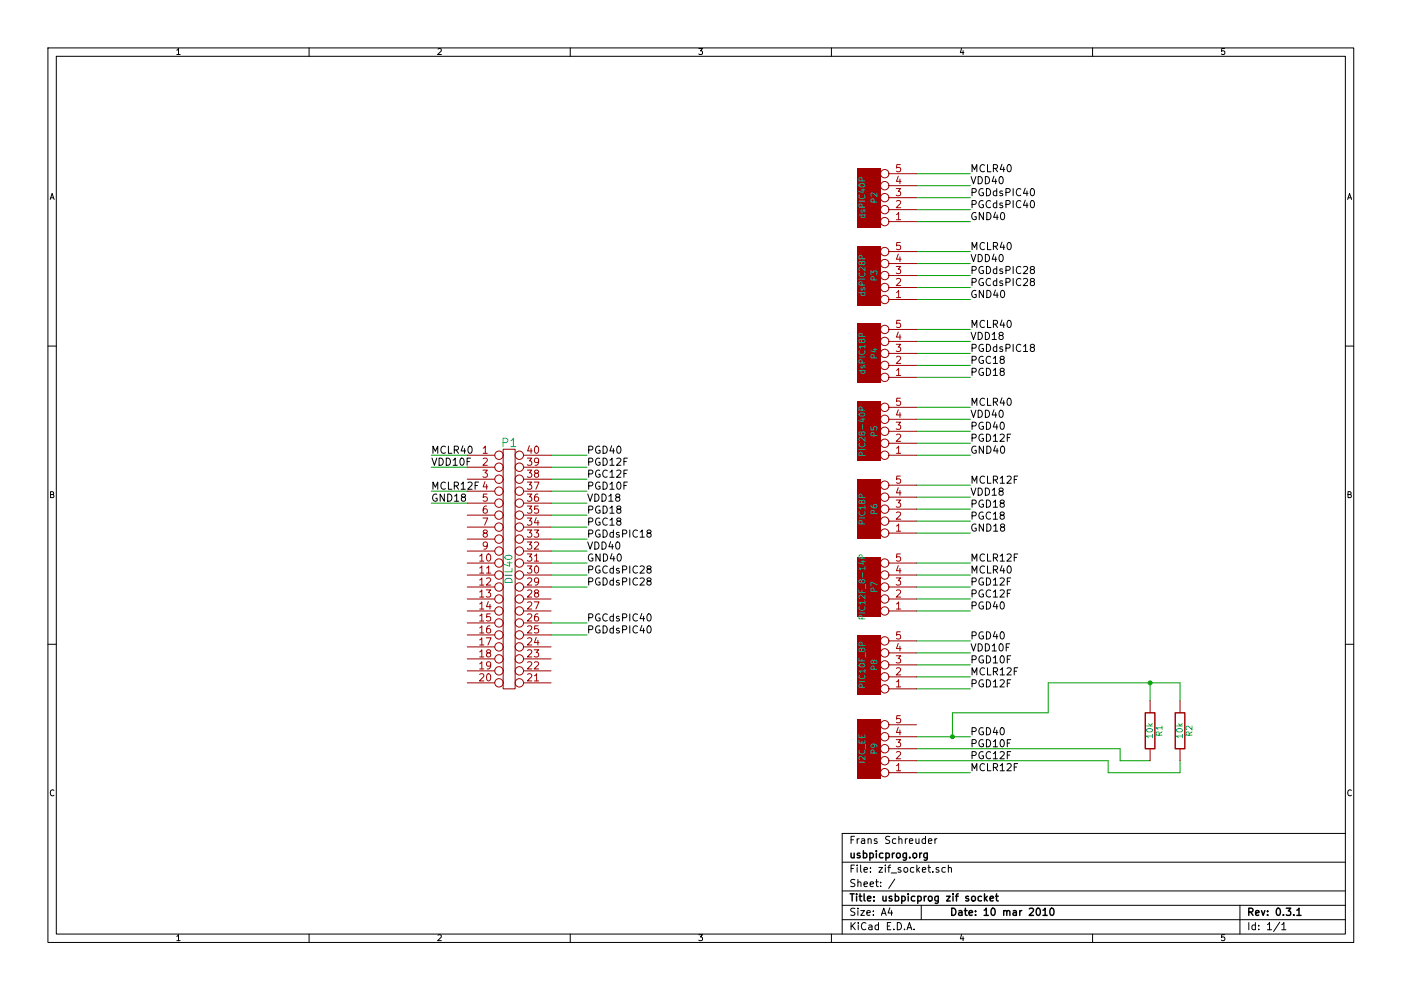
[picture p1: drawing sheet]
EESchema Schematic File Version 2  date Wed 10 Mar 2010 10:49:23 AM CET
LIBS:power
LIBS:device
LIBS:transistors
LIBS:conn
LIBS:linear
LIBS:regul
LIBS:74xx
LIBS:cmos4000
LIBS:adc-dac
LIBS:memory
LIBS:xilinx
LIBS:special
LIBS:microcontrollers
LIBS:dsp
LIBS:microchip
LIBS:analog_switches
LIBS:motorola
LIBS:texas
LIBS:intel
LIBS:audio
LIBS:interface
LIBS:digital-audio
LIBS:philips
LIBS:display
LIBS:cypress
LIBS:siliconi
LIBS:opto
LIBS:atmel
LIBS:contrib
LIBS:valves
LIBS:zif_socket-cache
EELAYER 24  0
EELAYER END
$Descr A4 11700 8267
Sheet 1 1
Title "usbpicprog zif socket"
Date "10 mar 2010"
Rev "0.3.1"
Comp "usbpicprog.org"
Comment1 "Frans Schreuder"
Comment2 ""
Comment3 ""
Comment4 ""
$EndDescr
Wire Wire Line
	9850 6350 9850 6450
Wire Wire Line
	9850 6450 9250 6450
Wire Wire Line
	9250 6350 9250 6450
Wire Wire Line
	7650 6350 9250 6350
Connection ~ 9600 5700
Connection ~ 7950 6150
Wire Wire Line
	7950 6150 7950 5950
Wire Wire Line
	7950 5950 8750 5950
Wire Wire Line
	8750 5950 8750 5700
Wire Wire Line
	8750 5700 9850 5700
Wire Wire Line
	7650 6150 8100 6150
Wire Wire Line
	7650 6450 8100 6450
Wire Wire Line
	4600 5200 4900 5200
Wire Wire Line
	4600 4500 4900 4500
Wire Wire Line
	7650 4450 8100 4450
Wire Wire Line
	7650 4250 8100 4250
Wire Wire Line
	7650 4050 8100 4050
Wire Wire Line
	4600 4800 4900 4800
Wire Wire Line
	4600 4600 4900 4600
Wire Wire Line
	4600 4300 4900 4300
Wire Wire Line
	4600 4100 4900 4100
Wire Wire Line
	4600 3900 4900 3900
Wire Wire Line
	3900 4100 3600 4100
Wire Wire Line
	3900 3800 3600 3800
Wire Wire Line
	3900 3900 3600 3900
Wire Wire Line
	3900 4200 3600 4200
Wire Wire Line
	4600 3800 4900 3800
Wire Wire Line
	4600 4000 4900 4000
Wire Wire Line
	4600 4200 4900 4200
Wire Wire Line
	4600 4400 4900 4400
Wire Wire Line
	4600 4700 4900 4700
Wire Wire Line
	4600 4900 4900 4900
Wire Wire Line
	7650 4150 8100 4150
Wire Wire Line
	7650 4350 8100 4350
Wire Wire Line
	7650 3800 8100 3800
Wire Wire Line
	7650 3600 8100 3600
Wire Wire Line
	7650 3400 8100 3400
Wire Wire Line
	7650 3500 8100 3500
Wire Wire Line
	7650 3700 8100 3700
Wire Wire Line
	7650 3150 8100 3150
Wire Wire Line
	7650 2950 8100 2950
Wire Wire Line
	7650 2750 8100 2750
Wire Wire Line
	7650 2850 8100 2850
Wire Wire Line
	7650 3050 8100 3050
Wire Wire Line
	7650 2500 8100 2500
Wire Wire Line
	7650 2300 8100 2300
Wire Wire Line
	7650 2100 8100 2100
Wire Wire Line
	7650 2200 8100 2200
Wire Wire Line
	7650 2400 8100 2400
Wire Wire Line
	7650 5750 8100 5750
Wire Wire Line
	7650 5550 8100 5550
Wire Wire Line
	7650 5350 8100 5350
Wire Wire Line
	7650 5450 8100 5450
Wire Wire Line
	7650 5650 8100 5650
Wire Wire Line
	7650 5100 8100 5100
Wire Wire Line
	7650 4900 8100 4900
Wire Wire Line
	7650 4700 8100 4700
Wire Wire Line
	7650 4800 8100 4800
Wire Wire Line
	7650 5000 8100 5000
Wire Wire Line
	7650 1850 8100 1850
Wire Wire Line
	7650 1650 8100 1650
Wire Wire Line
	7650 1450 8100 1450
Wire Wire Line
	7650 1550 8100 1550
Wire Wire Line
	7650 1750 8100 1750
Wire Wire Line
	4600 5300 4900 5300
Wire Wire Line
	9850 5700 9850 5850
Wire Wire Line
	9600 5700 9600 5850
Wire Wire Line
	7650 6250 9350 6250
Wire Wire Line
	9350 6250 9350 6350
Wire Wire Line
	9350 6350 9600 6350
$Comp
L R R2
U 1 1
P 9850 6100
F 0 "R2" V 9930 6100 50  0000 C CNN
F 1 "10k" V 9850 6100 50  0000 C CNN
	1    9850 6100
	1    0    0    -1  
$EndComp
$Comp
L R R1
U 1 1
P 9600 6100
F 0 "R1" V 9680 6100 50  0000 C CNN
F 1 "10k" V 9600 6100 50  0000 C CNN
	1    9600 6100
	1    0    0    -1  
$EndComp
$Comp
L CONN_5 P9
U 1 1
P 7250 6250
F 0 "P9" V 7200 6250 50  0000 C CNN
F 1 "I2C_EE" V 7300 6250 50  0000 C CNN
	1    7250 6250
	-1   0    0    1   
$EndComp
Text Label 8100 6450 0    60   ~ 0
MCLR12F
Text Label 8100 6350 0    60   ~ 0
PGC12F
Text Label 8100 6250 0    60   ~ 0
PGD10F
Text Label 8100 6150 0    60   ~ 0
PGD40
Text Label 3600 3900 0    60   ~ 0
VDD10F
Text Label 4900 4500 0    60   ~ 0
PGDdsPIC18
Text Label 8100 2850 0    60   ~ 0
VDD18
Text Label 8100 2950 0    60   ~ 0
PGDdsPIC18
Text Label 8100 3050 0    60   ~ 0
PGC18
Text Label 8100 1450 0    60   ~ 0
MCLR40
Text Label 8100 1550 0    60   ~ 0
VDD40
Text Label 8100 1650 0    60   ~ 0
PGDdsPIC40
Text Label 8100 1750 0    60   ~ 0
PGCdsPIC40
Text Label 8100 1850 0    60   ~ 0
GND40
Text Label 8100 2100 0    60   ~ 0
MCLR40
Text Label 8100 2200 0    60   ~ 0
VDD40
Text Label 8100 2300 0    60   ~ 0
PGDdsPIC28
Text Label 8100 2400 0    60   ~ 0
PGCdsPIC28
Text Label 8100 2500 0    60   ~ 0
GND40
Text Label 8100 2750 0    60   ~ 0
MCLR40
Text Label 8100 3150 0    60   ~ 0
PGD18
Text Label 8100 3400 0    60   ~ 0
MCLR40
Text Label 8100 3500 0    60   ~ 0
VDD40
Text Label 8100 3600 0    60   ~ 0
PGD40
Text Label 8100 3700 0    60   ~ 0
PGD12F
Text Label 8100 3800 0    60   ~ 0
GND40
Text Label 8100 4050 0    60   ~ 0
MCLR12F
Text Label 8100 4150 0    60   ~ 0
VDD18
Text Label 8100 4250 0    60   ~ 0
PGD18
Text Label 8100 4350 0    60   ~ 0
PGC18
Text Label 8100 4450 0    60   ~ 0
GND18
Text Label 8100 4700 0    60   ~ 0
MCLR12F
Text Label 8100 4800 0    60   ~ 0
MCLR40
Text Label 8100 4900 0    60   ~ 0
PGD12F
Text Label 8100 5000 0    60   ~ 0
PGC12F
Text Label 8100 5100 0    60   ~ 0
PGD40
Text Label 8100 5350 0    60   ~ 0
PGD40
Text Label 8100 5450 0    60   ~ 0
VDD10F
Text Label 8100 5550 0    60   ~ 0
PGD10F
Text Label 8100 5650 0    60   ~ 0
MCLR12F
Text Label 8100 5750 0    60   ~ 0
PGD12F
$Comp
L CONN_5 P2
U 1 1
P 7250 1650
F 0 "P2" V 7200 1650 50  0000 C CNN
F 1 "dsPIC40P" V 7300 1650 50  0000 C CNN
	1    7250 1650
	-1   0    0    1   
$EndComp
$Comp
L CONN_5 P7
U 1 1
P 7250 4900
F 0 "P7" V 7200 4900 50  0000 C CNN
F 1 "PIC12F_8-14P" V 7300 4900 50  0000 C CNN
	1    7250 4900
	-1   0    0    1   
$EndComp
$Comp
L CONN_5 P8
U 1 1
P 7250 5550
F 0 "P8" V 7200 5550 50  0000 C CNN
F 1 "PIC10F_8P" V 7300 5550 50  0000 C CNN
	1    7250 5550
	-1   0    0    1   
$EndComp
$Comp
L CONN_5 P3
U 1 1
P 7250 2300
F 0 "P3" V 7200 2300 50  0000 C CNN
F 1 "dsPIC28P" V 7300 2300 50  0000 C CNN
	1    7250 2300
	-1   0    0    1   
$EndComp
$Comp
L CONN_5 P4
U 1 1
P 7250 2950
F 0 "P4" V 7200 2950 50  0000 C CNN
F 1 "dsPIC18P" V 7300 2950 50  0000 C CNN
	1    7250 2950
	-1   0    0    1   
$EndComp
$Comp
L CONN_5 P5
U 1 1
P 7250 3600
F 0 "P5" V 7200 3600 50  0000 C CNN
F 1 "PIC28-40P" V 7300 3600 50  0000 C CNN
	1    7250 3600
	-1   0    0    1   
$EndComp
Text Label 4900 3800 0    60   ~ 0
PGD40
Text Label 4900 3900 0    60   ~ 0
PGD12F
Text Label 4900 4000 0    60   ~ 0
PGC12F
Text Label 4900 4100 0    60   ~ 0
PGD10F
Text Label 4900 4200 0    60   ~ 0
VDD18
Text Label 4900 4300 0    60   ~ 0
PGD18
Text Label 4900 4400 0    60   ~ 0
PGC18
Text Label 4900 4600 0    60   ~ 0
VDD40
Text Label 4900 4700 0    60   ~ 0
GND40
Text Label 4900 4800 0    60   ~ 0
PGCdsPIC28
Text Label 4900 4900 0    60   ~ 0
PGDdsPIC28
Text Label 4900 5300 0    60   ~ 0
PGDdsPIC40
Text Label 4900 5200 0    60   ~ 0
PGCdsPIC40
Text Label 3600 4200 0    60   ~ 0
GND18
Text Label 3600 4100 0    60   ~ 0
MCLR12F
Text Label 3600 3800 0    60   ~ 0
MCLR40
$Comp
L DIL40 P1
U 1 1
P 4250 4750
F 0 "P1" H 4250 5800 70  0000 C CNN
F 1 "DIL40" V 4250 4750 60  0000 C CNN
	1    4250 4750
	1    0    0    -1  
$EndComp
$Comp
L CONN_5 P6
U 1 1
P 7250 4250
F 0 "P6" V 7200 4250 50  0000 C CNN
F 1 "PIC18P" V 7300 4250 50  0000 C CNN
	1    7250 4250
	-1   0    0    1   
$EndComp
$EndSCHEMATC
